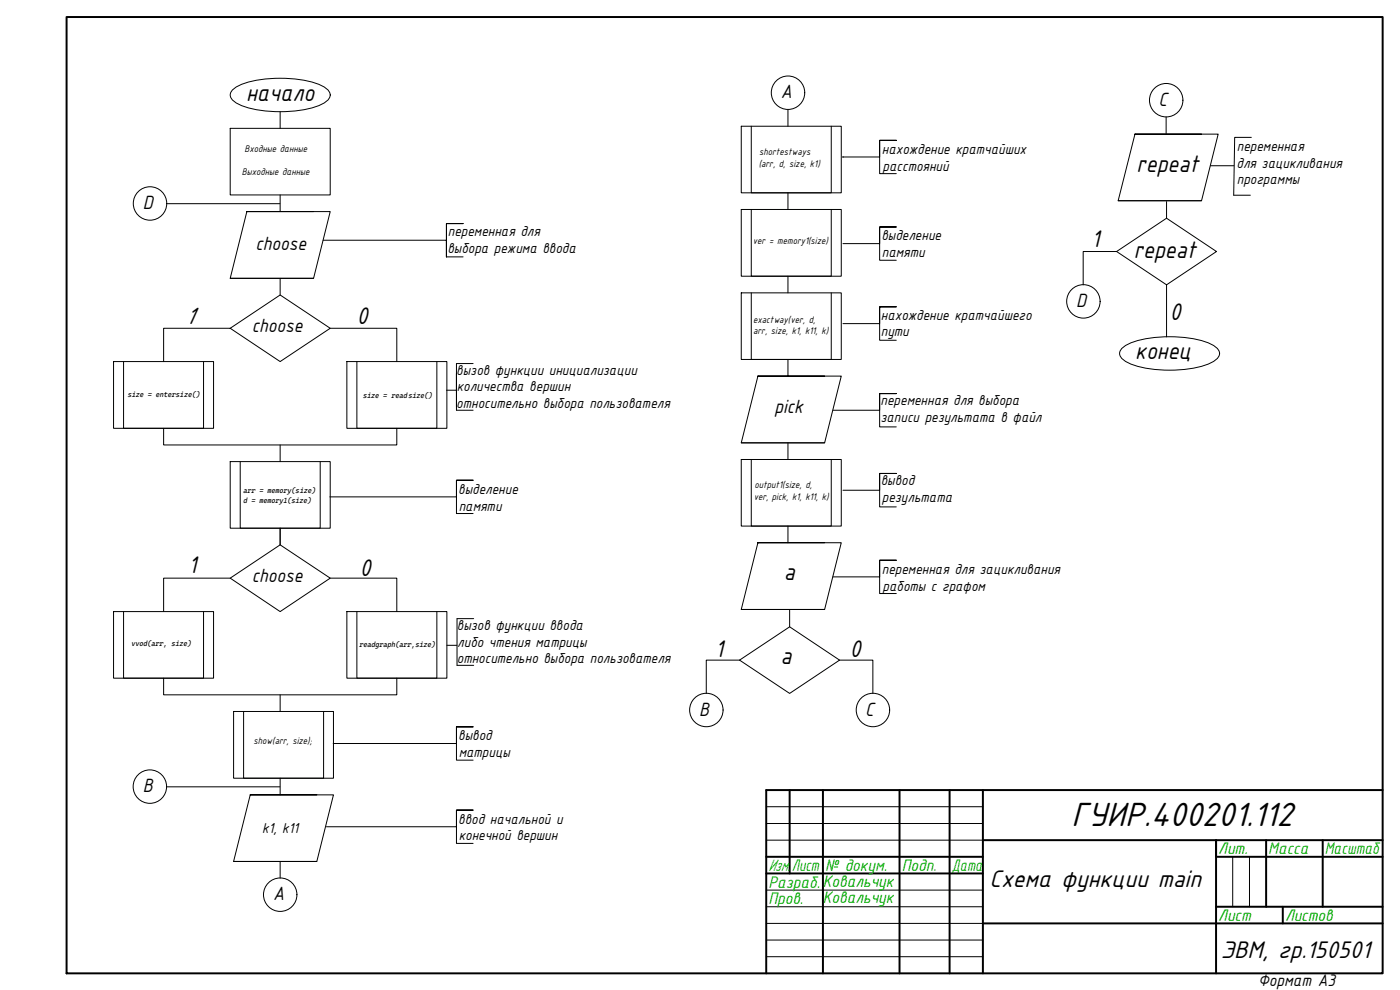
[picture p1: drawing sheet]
<svg xmlns="http://www.w3.org/2000/svg" width="420mm" height="297mm" viewBox="0 0 420 297" stroke-linecap="round" stroke-linejoin="round" font-family="sans-serif">
<!-- layer: 0 -->
<g fill="none" stroke="#000" stroke-width=".59">
<path d="M20 5.1h395v286.9h-395zM237 237.1v25M247 237.1v54.9M270 237.1v54.9M285 237.1v54.9M295 237.1v54.9M415 237.1h-185v54.9M230 257.1h65M295 252.1h120M380 252.1v20M397 252.1v20M415 257.1h-50v-5v39.9"/>
<path d="M230 262.1h65M295 277.1h120M365 272.1h50M385 272.1v5"/>
</g>
<g fill="none" stroke="#000" stroke-width=".3">
<path d="M69.1 38.5h30v20h-30zM70.1 26.7a20 20 0 0 1 10.3-3.1 34.4 34.4 0 0 1 16 2 4.1 4.1 0 0 1 2.7 2.9 4.7 4.7 0 0 1-3.8 3.3 37.2 37.2 0 0 1-23.5-.4 4.1 4.1 0 0 1-2.7-2.9l.1-.6zM84.1 33.5v5M222.5 37.9h30v20h-30zM225.5 37.9v20h24v-20M236.5 32.9v5M350 35.1v5M84.1 58.5v5M236.5 57.9v5M253 47.1h11v-5h5h-5v10h5M340.6 40.2l-5 20h25l5-20h-25h20M363.3 49.7h7"/>
<path d="M375.5 41.2h-5l-.3 17.4h5M50 61.1h34M74.1 63.5l-5 20h25l5-20h-25h20M97 72.1h37v5v-10h5h-5v10h5M222.5 62.9h30v20h-30zM225.5 62.9v20h24v-20M253 73.1h11v-5h5h-5v10h5M335.6 60.2h25M350.1 60.5v5l-15 10M350.1 65.5l15 10-15 10-15-10h-10v10M69.1 98.5l15 10 15-10-15-10-15 10h-20v10M69.1 83.5h25"/>
<path d="M84.1 83.5v5M99.1 98.5h20v10M222.5 87.9h30v20h-30zM225.5 87.9v20h24v-20M236.5 82.9v5M253 97.1h11v-5h5h-5v10h5M350.1 85.5v15.6M34.1 108.5h30v20h-30zM37.1 108.5v20h24v-20M104.1 108.5h30v20h-30zM107.1 108.5v20h24v-20M134 117.1h3v-5v10"/>
<path d="M142 109.1h-5v14h5M227.5 112.8l-5 20.1h25l5-20.1h-25h20M236.5 107.9v4.9M337 104.2a20 20 0 0 1 10.3-3 34.4 34.4 0 0 1 16 2 4.1 4.1 0 0 1 2.7 2.9 4.7 4.7 0 0 1-3.8 3.3 37.2 37.2 0 0 1-23.5-.5 4.1 4.1 0 0 1-2.7-2.8l.1-.7zM49.1 128.5v5h70v-5M69.1 138.5h30v20h-30zM72.1 138.5v20h24v-20M84.1 133.5v5M222.5 137.9h30v19.9h-30zM222.5 132.9h25M225.5 137.9v19.9h24v-19.9M236.5 132.9v5"/>
<path d="M250 123.1h14v-5h5h-5v10h5M99 149.1h38v-5h5h-5v10h5M236.5 157.8v5M253 147.1h11v-5h5h-5v10h5M69.1 173.5l15-10v-5v5l15 10-15 10-15-10h-20v10M99.1 173.5h20v10M227.5 162.8l-5 20.1h25l5-20.1h-25h20M250 173.1h14v-5h5h-5v10h5M34.1 183.5h30v20h-30zM37.1 183.5v20h24v-20M104.1 183.5h30v20h-30zM107.1 183.5v20h24v-20"/>
<path d="M134.1 193.6h3M142.2 185.6h-5v14h5M222 198.1h-10v10M222.5 182.9h25M237 183.1v5l-15 10M237 188.1l15 10-15 10-15-10M252 198.1h10v10M49.1 203.5v5h70v-5M70.1 213.5h30v20h-30zM73.1 213.5v20h24v-20M84.1 208.5v5M50 236.1h34"/>
<path d="M75.1 238.5l-5 20h25l5-20h-25h20M84.1 233.5v5M100 223.1h37v-5h5h-5v10h5M70.1 258.5h25M84.1 258.5v5M98 248.1h39v-5h5h-5v10h5M230 242h65M230 247.1h65M230 252.1h65M370 257.1v15M375 257.1v15M230 267.1h65"/>
<path d="M230 272.1h65M230 277.1h65M230 282.1h65M230 287h65"/>
<circle cx="236.5" cy="27.8" r="5"/>
<circle cx="350" cy="30.1" r="5"/>
<circle cx="45" cy="61.1" r="5"/>
<circle cx="325.1" cy="90.4" r="5"/>
<circle cx="212" cy="213" r="5"/>
<circle cx="262" cy="213" r="5"/>
<circle cx="45" cy="236" r="5"/>
<circle cx="84.1" cy="268.4" r="5"/>
</g>
<g fill="#000" stroke="#000" stroke-width=".3">
<path d="M252.9 47.1h.2z"/>
<circle cx="236.5" cy="112.8" r=".07"/>
</g>
<text font-size="11.2" x="321.6" y="247.8">ГУИР.400201.112</text>
<g font-size="8">
<text x="297" y="266">Схема функции main</text>
<text x="366.4" y="287.6">ЭВМ, гр.150501</text>
</g>
<g font-size="7.8">
<text x="73.8" y="30.3">начало</text>
<text x="341.1" y="51.5">repeat</text>
<text x="327.6" y="74.1">1</text>
<text x="340.3" y="77.5">repeat</text>
<text x="55.6" y="97.1">1</text>
<text x="107.1" y="97.1">0</text>
<text x="351.1" y="96.1">0</text>
<text x="340.7" y="107.8">конец</text>
<text x="56.6" y="172.1">1</text>
<text x="108" y="172.7">0</text>
<text x="235.2" y="174">a</text>
<text x="214.6" y="197.1">1</text>
<text x="255.1" y="197.1">0</text>
<text x="234.3" y="199.1">a</text>
</g>
<g font-size="6.2">
<text x="234.3" y="29.5">А</text>
<text x="347.6" y="31.7">С</text>
<text x="42.9" y="62.7">D</text>
<text x="76.7" y="75.1">choose</text>
<text x="323" y="92.1">D</text>
<text x="75.6" y="99.5">choose</text>
<text x="232.4" y="123.8">pick</text>
<text x="75.6" y="174.5">choose</text>
<text x="209.8" y="214.7">B</text>
<text x="259.7" y="214.7">С</text>
<text x="42.8" y="237.7">B</text>
<text x="82" y="270.2">А</text>
</g>
<g font-size="5.4" fill="#00ad00">
<text x="365.6" y="256.4">Лит.</text>
<text x="380.6" y="256.4">Масса</text>
<text x="397.6" y="256.4">Масштаб</text>
<text x="230.6" y="261.4">Изм.</text>
<text x="237.7" y="261.4">Лист</text>
<text x="247.6" y="261.4">№ докум.</text>
<text x="270.6" y="261.4">Подп.</text>
<text x="285.6" y="261.4">Дата</text>
<text x="230.6" y="266.3">Разраб.Ковальчук</text>
<text x="230.6" y="271.3">Пров.</text>
<text x="247" y="271">Ковальчук</text>
<text x="365.6" y="276.4">Лист</text>
<text x="385.7" y="276.4">Листов</text>
</g>
<text font-size="5.4" x="377.6" y="295.8">Формат А3</text>
<g font-size="4.7">
<text x="264.7" y="46.2">нахождение кратчайших</text>
<text x="371.2" y="45.3">переменная</text>
<text x="264.9" y="51.2">расстояний</text>
<text x="371.1" y="50.3">для зацикливания</text>
<text x="371.2" y="55.3">программы</text>
<text x="134.4" y="70.8">переменная для</text>
<text x="134.3" y="75.8">выбора режима ввода</text>
<text x="264.5" y="72.1">выделение</text>
<text x="264.7" y="77.1">памяти</text>
<text x="264.4" y="95.9">нахождение кратчайшего</text>
<text x="264.4" y="100.9">пути</text>
<text x="136.9" y="112.5">вызов функции инициализации</text>
<text x="137.1" y="117.5">количества вершин</text>
<text x="136.9" y="122.5">относительно выбора пользователя</text>
<text x="264.3" y="121.7">переменная для выбора</text>
<text x="264.2" y="126.6">записи результата в файл</text>
<text x="137.5" y="148.2">выделение</text>
<text x="264.3" y="145.5">вывод</text>
<text x="137.7" y="153.2">памяти</text>
<text x="264.7" y="150.5">результата</text>
<text x="264.7" y="172.2">переменная для зацикливания</text>
<text x="264.9" y="177.2">работы с графом</text>
<text x="137.1" y="189">вызов функции ввода</text>
<text x="137.2" y="194">либо чтения матрицы</text>
<text x="137.1" y="199">относительно выбора пользователя</text>
<text x="137.5" y="222.1">вывод</text>
<text x="137.7" y="227.1">матрицы</text>
<text x="78.7" y="249.8">k1, k11</text>
<text x="137.5" y="247.2">ввод начальной и</text>
<text x="137.7" y="252.2">конечной вершин</text>
</g>
<g font-size="3.1">
<text x="73.4" y="45.7">Входные данные</text>
<text x="227.8" y="46.6">shortestways</text>
<text x="72.6" y="52.6">Выходные данные</text>
<text x="227.7" y="50.2">(arr, d, size, k1)</text>
<text x="226" y="73.3">ver = memory1(size)</text>
<text x="226.1" y="96.8">exactway(ver, d,</text>
<text x="226.1" y="100.3">arr, size, k1, k11, k)</text>
<text x="226.4" y="146.5">output1(size, d,</text>
<text x="226.2" y="150">ver, pick, k1, k11, k)</text>
<text x="76.1" y="223.1">show(arr, size);</text>
</g>
<g font-size="2.3">
<text x="38.3" y="119.2">size = entersize()</text>
<text x="108.9" y="119.3">size = readsize()</text>
<text x="73" y="148">arr = memory(size)</text>
<text x="72.9" y="151">d = memory1(size)</text>
<text x="39.3" y="193.9">vvod(arr, size)</text>
<text x="107.8" y="194">readgraph(arr,size)</text>
</g>
</svg>
